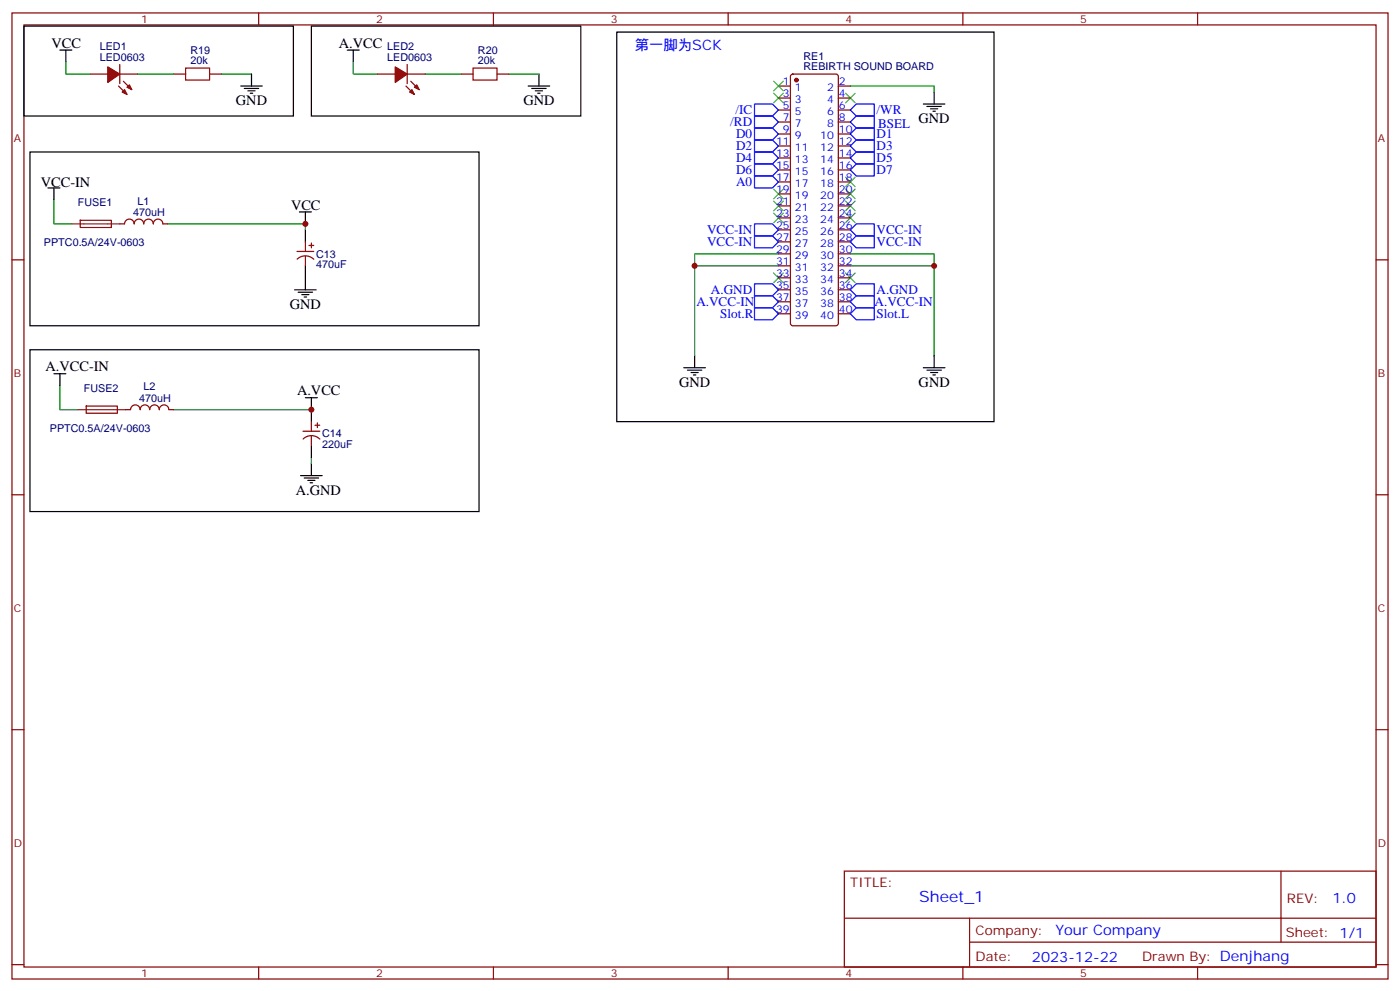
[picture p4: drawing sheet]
<svg xmlns="http://www.w3.org/2000/svg" width="412mm" height="292mm" viewBox="0 0 412 292" stroke-linecap="round" stroke-linejoin="round" font-family="sans-serif">
<g fill="none" stroke="#870000" stroke-width=".35">
<path d="M3.5 3.8h405.4v284.3h-405.4zM7.1 7.3h398.2v277.3h-398.2zM35.3 19v5.6M76.2 3.8v3.5M119.9 19v5.6M145.3 3.8v3.5M214.5 3.8v3.5M283.6 3.8v3.5M352.8 3.8v3.5M26.5 21.8h5.2M34.9 25.3l2.5 2.5M35.3 21.8h5.3"/>
<path d="M36.3 23.9l2.5 2.5M51.2 21.8h3.5M61.7 21.8h3.6M111.1 21.8h5.3M119.6 25.3l2.5 2.5M119.9 21.8h5.3M121 23.9l2.5 2.5M135.8 21.8h3.5M146.4 21.8h3.5M229.3 25.3h3.5M229.3 28.9h3.5M229.3 32.4h3.5"/>
<path d="M229.3 35.9h3.5M229.3 39.4h3.5M233.1 22l.4-.2h12.7l.5 .2 .2 .5v72.7l-.2 .5-.5 .2h-12.7l-.5-.2-.2-.5v-72.7zM246.9 25.3h3.6M246.9 28.9h3.6M246.9 32.4h3.6M246.9 35.9h3.6M246.9 39.4h3.6M229.3 43h3.5M229.3 46.5h3.5M229.3 50h3.5M229.3 53.6h3.5"/>
<path d="M229.3 57.1h3.5M246.9 43h3.6M246.9 46.5h3.6M246.9 50h3.6M246.9 53.6h3.6M246.9 57.1h3.6M3.5 76.5h3.6M23.6 64.9l9.2-.1v2.1l-9.1 .1zM35.3 65.9h1.4a1.41 1.41 0 0 1 1.4-1.4 1.41 1.41 0 0 1 1.4 1.4 1.41 1.41 0 0 1 1.4-1.4 1.41 1.41 0 0 1 1.4 1.4 1.41 1.41 0 0 1 1.4-1.4 1.41 1.41 0 0 1 1.5 1.4 1.41 1.41 0 0 1 1.4-1.4 1.41 1.41 0 0 1 1.4 1.4h1.4M87.5 74h4.9M87.5 76.3a3.5 3.5 0 0 1 4.9 0M90 71.2v2.8"/>
<path d="M90 75.4v2.8M91 72.2h1.4M91.7 71.5v1.5M229.3 78.2h3.5M229.3 74.7h3.5M229.3 71.2h3.5M229.3 67.7h3.5M229.3 64.1h3.5M229.3 60.6h3.5M246.9 78.2h3.6M246.9 74.7h3.6M246.9 71.2h3.6"/>
<path d="M246.9 67.7h3.6M246.9 64.1h3.6M246.9 60.6h3.6M405.3 76.5h3.6M229.3 92.4h3.5M229.3 88.8h3.5M229.3 85.3h3.5M229.3 81.8h3.5M246.9 92.4h3.6M246.9 88.8h3.6M246.9 85.3h3.6M246.9 81.8h3.6"/>
<path d="M25.4 119.5h9.1l.1 2.1h-9.2zM37 120.6h1.5a1.41 1.41 0 0 1 1.4-1.4 1.41 1.41 0 0 1 1.4 1.4 1.41 1.41 0 0 1 1.4-1.4 1.41 1.41 0 0 1 1.4 1.4 1.41 1.41 0 0 1 1.4-1.4 1.41 1.41 0 0 1 1.4 1.4 1.41 1.41 0 0 1 1.4-1.4 1.41 1.41 0 0 1 1.4 1.4h1.5M89.3 126.9h4.9M89.3 129.2a3.5 3.5 0 0 1 4.9 0M91.7 124.1v2.8M91.7 128.3v2.9M92.8 125.2h1.4M93.5 124.5v1.4M3.5 145.6h3.6M405.3 145.6h3.6M3.5 214.8h3.6M405.3 214.8h3.6"/>
<path d="M248.7 256.4h156.6v28.2h-156.6zM377.3 256.4v20.9M248.7 270.2h156.5M285.6 277.3h119.6M285.6 270.2v14.2M3.5 283.9h3.6M76.2 284.6v3.5M145.3 284.6v3.5M214.5 284.6v3.5M283.6 284.6v3.5M352.8 284.6v3.5M405.3 283.9h3.6"/>
</g>
<g fill="none" stroke="#000" stroke-width=".35">
<path d="M7.1 7.7h79.3v26.4h-79.3zM17.6 14.7h3.6M19.4 14.7v3.6M91.7 7.7h79.4v26.4h-79.4zM102.3 14.7h3.5M104.1 14.7v3.6M181.7 9.5h111.1v114.6h-111.1zM70.9 25.3h6.4M72 26h4.2M73 26.7h2.1M73.7 27.4h.7M74.1 21.8v3.5"/>
<path d="M155.6 25.3h6.3M156.6 26h4.3M157.7 26.7h2.1M158.4 27.4h.7M158.7 21.8v3.5M272 30.6h6.3M273 31.3h4.3M274.1 32h2.1M274.8 32.7h.7M275.2 27.1v3.5M8.8 44.7h132.3v51.2h-132.3zM14.1 55.3h3.5"/>
<path d="M15.9 55.3v3.5M88.2 62.4h3.5M90 62.4v3.5M90 67.7v3.5M90 78.2v7.1M86.8 85.3h6.3M87.8 86h4.3M88.9 86.7h2.1M89.6 87.4h.7M8.8 102.9h132.3v47.7h-132.3zM15.9 110h3.5M17.6 110v3.5"/>
<path d="M90 117.1h3.5M91.7 117.1v7M201.4 108.2h6.4M202.5 108.9h4.2M203.6 109.6h2.1M204.3 110.3h.7M204.6 104.7v3.5M272 108.2h6.3M273 108.9h4.3M274.1 109.6h2.1M274.8 110.3h.7M275.2 104.7v3.5"/>
<path d="M88.5 140h6.4M91.7 131.2v3.5M91.7 136.5v3.5M89.6 140.7h4.2M90.7 141.4h2.1M91.4 142.1h.7"/>
</g>
<g fill="none" stroke="#008700" stroke-width=".35">
<path d="M19.4 18.3v3.5h7.1M104.1 18.3v3.5h7M40.6 21.8h10.6M65.3 21.8h8.8M125.2 21.8h10.6M149.9 21.8h8.8M250.5 25.3h24.7v1.8M15.9 58.8v7.1h5.3M49.4 65.9h40.6v1.8M204.6 78.2h24.7M229.3 74.7h-24.7v30M250.5 78.2h24.7"/>
<path d="M250.5 74.7h24.7v30M17.6 113.5v7.1h5.3M51.2 120.6h40.5M91.7 134.7v1.8"/>
</g>
<path d="M54.7 20h7v3.6h-7zM139.3 20h7.1v3.6h-7.1z" fill="none" stroke="#a10000" stroke-width=".35"/>
<g fill="#870000" stroke="#870000" stroke-width=".35">
<path d="M116.4 19.7l3.5 2.1-3.5 2.5z"/>
<path d="M120.6 27.1l.8-.7 .7 1.4z"/>
<path d="M122.8 25l.7 1.4-1.4-.7z"/>
<path d="M31.7 19.7l3.6 2.1-3.6 2.5z"/>
<path d="M36.7 26.4l.7 1.4-1.4-.7z"/>
<path d="M38.1 25l.7 1.4-1.4-.7z"/>
<circle cx="234.6" cy="23.6" r=".53"/>
</g>
<path d="M21.2 65.9h14.1M22.9 120.6h14.1" fill="none" stroke="#8c2424" stroke-width=".35"/>
<g fill="none" stroke="#00f" stroke-width=".35">
<path d="M222.2 30.6h5.3l1.8 1.8-1.8 1.7h-5.3zM222.2 34.1h5.3l1.8 1.8-1.8 1.8h-5.3zM222.2 37.7h5.3l1.8 1.7-1.8 1.8h-5.3zM252.2 34.1h5.3v3.6h-5.3l-1.7-1.8zM252.2 30.6h5.3v3.5h-5.3l-1.7-1.7zM252.2 37.7h5.3v3.5h-5.3l-1.7-1.8zM222.2 41.2h5.3l1.8 1.8-1.8 1.7h-5.3zM222.2 44.7h5.3l1.8 1.8-1.8 1.8h-5.3zM222.2 48.3h5.3l1.8 1.7-1.8 1.8h-5.3zM222.2 51.8h5.3l1.8 1.8-1.8 1.7h-5.3zM252.2 41.2h5.3v3.5h-5.3l-1.7-1.7zM252.2 44.7h5.3v3.6h-5.3l-1.7-1.8z"/>
<path d="M252.2 48.3h5.3v3.5h-5.3l-1.7-1.8zM222.2 65.9h5.3l1.8 1.8-1.8 1.7h-5.3zM222.2 69.4h5.3l1.8 1.8-1.8 1.8h-5.3zM252.2 65.9h5.3v3.5h-5.3l-1.7-1.7zM252.2 69.4h5.3v3.6h-5.3l-1.7-1.8zM222.2 83.5h5.3l1.8 1.8-1.8 1.8h-5.3zM222.2 87.1h5.3l1.8 1.7-1.8 1.8h-5.3zM222.2 90.6h5.3l1.8 1.8-1.8 1.7h-5.3zM250.5 92.4l1.7-1.8h5.3v3.5h-5.3zM250.5 88.8l1.7-1.7h5.3v3.5h-5.3zM252.2 83.5h5.3v3.6h-5.3l-1.7-1.8z"/>
</g>
<g fill="none" stroke="#3c3" stroke-width=".35">
<path d="M227.9 27.4l2.8 2.9M227.9 23.9l2.8 2.8M230.7 27.4l-2.8 2.9M230.7 23.9l-2.8 2.8M249.1 27.4l2.8 2.9M251.9 27.4l-2.8 2.9M227.9 55.7l2.8 2.8M227.9 59.2l2.8 2.8M230.7 55.7l-2.8 2.8M230.7 59.2l-2.8 2.8M249.1 55.7l2.8 2.8M249.1 59.2l2.8 2.8"/>
<path d="M249.1 52.1l2.8 2.9M251.9 55.7l-2.8 2.8M251.9 59.2l-2.8 2.8M251.9 52.1l-2.8 2.9M227.9 62.7l2.8 2.8M230.7 62.7l-2.8 2.8M249.1 62.7l2.8 2.8M251.9 62.7l-2.8 2.8M227.9 80.4l2.8 2.8M230.7 80.4l-2.8 2.8M249.1 80.4l2.8 2.8M251.9 80.4l-2.8 2.8"/>
</g>
<g fill="#c00">
<circle cx="91.7" cy="120.6" r=".88"/>
<circle cx="90" cy="65.9" r=".88"/>
<circle cx="204.6" cy="78.2" r=".88"/>
<circle cx="275.2" cy="78.2" r=".88"/>
</g>
<text font-size="4.6" fill="#00f" x="270.8" y="265.4">Sheet_1</text>
<g font-size="4.2">
<text x="15.2" y="14">VCC</text>
<text x="99.8" y="14">A.VCC</text>
<text x="69.5" y="31">GND</text>
<text x="154.2" y="31">GND</text>
<text x="270.6" y="36.3">GND</text>
<text x="12" y="55">VCC-IN</text>
<text x="85.7" y="61.7">VCC</text>
<text x="85.4" y="90.9">GND</text>
<text x="13.4" y="109.3">A.VCC-IN</text>
<text x="200" y="113.9">GND</text>
<text x="270.6" y="113.9">GND</text>
<text x="87.5" y="116.3">A.VCC</text>
<text x="87.1" y="145.6">A.GND</text>
</g>
<g font-size="4.2" fill="#00f">
<text x="187" y="14.7">第一脚为SCK</text>
<text x="392.5" y="265.7">1.0</text>
<text x="310.9" y="275.2">Your Company</text>
<text x="304" y="283">2023-12-22</text>
</g>
<g font-size="3.9" fill="#00f">
<text x="216.6" y="33.6">/IC</text>
<text x="258.2" y="33.6">/WR</text>
<text x="215.1" y="37.2">/RD</text>
<text x="216.8" y="40.7">D0</text>
<text x="258.2" y="40.6">D1</text>
<text x="258.7" y="37.7">BSEL</text>
<text x="216.8" y="44.1">D2</text>
<text x="216.8" y="47.7">D4</text>
<text x="258.2" y="44.1">D3</text>
<text x="258.2" y="47.7">D5</text>
<text x="216.8" y="51.2">D6</text>
<text x="258.2" y="51.2">D7</text>
<text x="216.8" y="54.8">A0</text>
<text x="208.3" y="68.9">VCC-IN</text>
<text x="258.2" y="68.9">VCC-IN</text>
<text x="208.3" y="72.4">VCC-IN</text>
<text x="258.2" y="72.4">VCC-IN</text>
<text x="209.4" y="86.6">A.GND</text>
<text x="258.2" y="86.6">A.GND</text>
<text x="205.1" y="90.1">A.VCC-IN</text>
<text x="212.2" y="93.6">Slot.R</text>
<text x="257.6" y="90.1">A.VCC-IN</text>
<text x="258.2" y="93.7">Slot.L</text>
</g>
<g font-size="3.9" fill="#800">
<text x="250.5" y="261">TITLE:</text>
<text x="379.1" y="265.7">REV:</text>
<text x="287.4" y="275.2">Company:</text>
<text x="378.7" y="275.8">Sheet: 1/1</text>
<text x="287.4" y="282.9">Date:</text>
<text x="336.4" y="282.9">Drawn By: Denjhang</text>
</g>
<g font-size="3.2" fill="#800">
<text x="41.6" y="6.8">1</text>
<text x="110.8" y="6.8">2</text>
<text x="179.9" y="6.8">3</text>
<text x="249.1" y="6.8">4</text>
<text x="318.2" y="6.8">5</text>
<text x="4.1" y="41.9">A</text>
<text x="405.9" y="41.9">A</text>
<text x="4.1" y="111.1">B</text>
<text x="405.9" y="111.1">B</text>
<text x="4.1" y="180.2">C</text>
<text x="405.9" y="180.2">C</text>
<text x="4.1" y="249.3">D</text>
<text x="405.9" y="249.3">D</text>
<text x="41.6" y="287.6">1</text>
<text x="110.8" y="287.6">2</text>
<text x="179.9" y="287.6">3</text>
<text x="249.1" y="287.6">4</text>
<text x="318.2" y="287.6">5</text>
</g>
<g font-size="3.2" fill="#000080">
<text x="29.4" y="17.9">LED0603</text>
<text x="29.4" y="14.8">LED1</text>
<text x="56.1" y="15.8">R19</text>
<text x="114.1" y="17.9">LED0603</text>
<text x="114.1" y="14.8">LED2</text>
<text x="140.8" y="15.8">R20</text>
<text x="236.7" y="17.5">RE1</text>
<text x="56.1" y="19">20k</text>
<text x="140.8" y="19">20k</text>
<text x="236.7" y="20.7">REBIRTH SOUND BOARD</text>
<text x="22.9" y="60.6">FUSE1</text>
<text x="39.2" y="63.5">470uH</text>
<text x="40.5" y="60.2">L1</text>
<text x="12.9" y="72.3">PPTC0.5A/24V-0603</text>
<text x="93.1" y="75.8">C13</text>
<text x="93.1" y="79">470uF</text>
<text x="24.7" y="115.3">FUSE2</text>
<text x="41" y="118.2">470uH</text>
<text x="42.3" y="114.9">L2</text>
<text x="14.7" y="127">PPTC0.5A/24V-0603</text>
<text x="94.9" y="131.9">220uF</text>
<text x="94.9" y="128.8">C14</text>
</g>
<g font-size="3.2" fill="#00f">
<text x="230.6" y="25">1</text>
<text x="230.6" y="28.5">3</text>
<text x="234.1" y="26.7">1</text>
<text x="243.6" y="26.7">2</text>
<text x="247.1" y="28.5">4</text>
<text x="247.1" y="25">2</text>
<text x="230.6" y="32">5</text>
<text x="230.6" y="35.6">7</text>
<text x="234.1" y="30.3">3</text>
<text x="234.1" y="33.8">5</text>
<text x="243.6" y="33.8">6</text>
<text x="243.6" y="30.3">4</text>
<text x="247.1" y="35.6">8</text>
<text x="247.1" y="32">6</text>
<text x="230.6" y="39.1">9</text>
<text x="234.1" y="37.3">7</text>
<text x="234.1" y="40.9">9</text>
<text x="241.6" y="40.9">10</text>
<text x="243.6" y="37.3">8</text>
<text x="247.1" y="39.1">10</text>
<text x="228.6" y="42.6">11</text>
<text x="228.6" y="46.1">13</text>
<text x="234.1" y="44.4">11</text>
<text x="234.1" y="47.9">13</text>
<text x="241.6" y="47.9">14</text>
<text x="241.6" y="44.4">12</text>
<text x="247.1" y="46.1">14</text>
<text x="247.1" y="42.6">12</text>
<text x="228.6" y="49.7">15</text>
<text x="228.6" y="53.2">17</text>
<text x="234.1" y="51.4">15</text>
<text x="241.6" y="51.4">16</text>
<text x="247.1" y="53.2">18</text>
<text x="247.1" y="49.7">16</text>
<text x="228.6" y="56.7">19</text>
<text x="234.1" y="55">17</text>
<text x="234.1" y="58.5">19</text>
<text x="241.6" y="58.5">20</text>
<text x="241.6" y="55">18</text>
<text x="247.1" y="56.7">20</text>
<text x="228.6" y="60.3">21</text>
<text x="228.6" y="63.8">23</text>
<text x="234.1" y="62">21</text>
<text x="234.1" y="65.5">23</text>
<text x="241.6" y="65.5">24</text>
<text x="241.6" y="62">22</text>
<text x="247.1" y="63.8">24</text>
<text x="247.1" y="60.3">22</text>
<text x="228.6" y="67.3">25</text>
<text x="228.6" y="70.8">27</text>
<text x="234.1" y="69.1">25</text>
<text x="241.6" y="69.1">26</text>
<text x="247.1" y="70.8">28</text>
<text x="247.1" y="67.3">26</text>
<text x="228.6" y="74.4">29</text>
<text x="228.6" y="77.9">31</text>
<text x="234.1" y="72.6">27</text>
<text x="234.1" y="76.1">29</text>
<text x="241.6" y="76.1">30</text>
<text x="241.6" y="72.6">28</text>
<text x="247.1" y="77.9">32</text>
<text x="247.1" y="74.4">30</text>
<text x="228.6" y="81.4">33</text>
<text x="234.1" y="79.7">31</text>
<text x="234.1" y="83.2">33</text>
<text x="241.6" y="83.2">34</text>
<text x="241.6" y="79.7">32</text>
<text x="247.1" y="81.4">34</text>
<text x="228.6" y="84.9">35</text>
<text x="228.6" y="88.5">37</text>
<text x="234.1" y="86.7">35</text>
<text x="241.6" y="86.7">36</text>
<text x="247.1" y="88.5">38</text>
<text x="247.1" y="84.9">36</text>
<text x="228.6" y="92">39</text>
<text x="234.1" y="90.2">37</text>
<text x="234.1" y="93.8">39</text>
<text x="241.6" y="93.8">40</text>
<text x="241.6" y="90.2">38</text>
<text x="247.1" y="92">40</text>
</g>
</svg>
